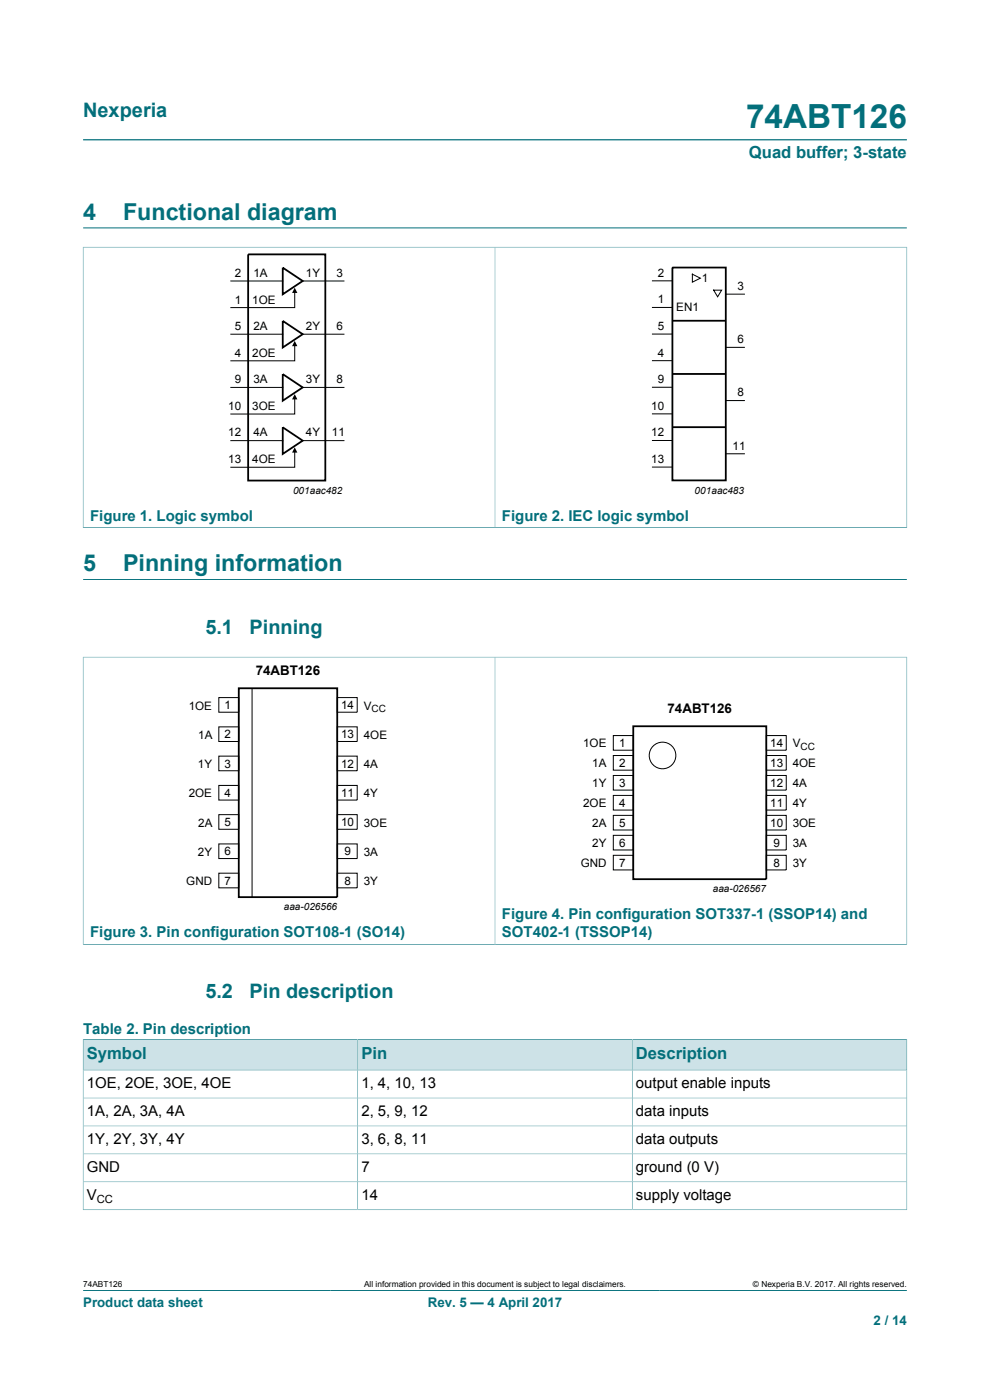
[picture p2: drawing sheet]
<svg xmlns="http://www.w3.org/2000/svg" width="210mm" height="297mm" viewBox="0 0 210 297" stroke-linecap="round" stroke-linejoin="round" font-family="sans-serif">
<g fill="none" stroke="#036f7b" stroke-width=".21">
<path d="M17.6 29.7h174.8M17.6 52.4h174.8M17.6 52.4v59.6M17.6 48.3h174.8M105 52.4v59.5M192.4 52.4v59.6M17.6 111.9h174.8M17.6 139.4h174.8M17.6 139.3v61.1M17.6 122.9h174.8M105 139.4v60.9M192.4 139.3v61.1"/>
<path d="M17.6 200.3h174.8M17.6 273.8h174.8"/>
</g>
<path d="M62.5 61l.6 1.2h-1.1zM62.5 72.3l.6 1.1h-1.1zM62.5 83.6l.6 1.1h-1.1zM62.5 94.9l.6 1.1h-1.1z" fill="#000"/>
<g fill="none" stroke="#000" stroke-width=".21">
<path d="M49 59.6h11M64.2 59.6h8.8M138.4 59.6h4.2M146.9 58.2l1.7 .8-1.7 .9zM49 70.9h11M62.5 61.9v3.4h-13.5M62.5 73.2v3.3h-13.5M64.2 70.9h8.8M138.4 65.2h4.2M138.4 76.5h4.2M138.4 70.9h4.2M151.4 61.6h1.7l-.9 1.4z"/>
<path d="M154 62.4h3.9M154 73.7h3.9M49 82.2h11M49 93.5h11M62.5 84.4v3.4h-13.5M62.5 95.7v3.4h-13.5M64.2 82.2h8.8M64.2 93.5h8.8M138.4 87.8h4.2M138.4 82.2h4.2M138.4 99.1h4.2M138.4 93.4h4.2"/>
<path d="M154 85h3.9M154 96.3h3.9M46.4 148h4.3v3.1h-4.3zM46.4 154.2h4.3v3.1h-4.3zM53.5 146v44.4M71.5 148h4.3v3.1h-4.3zM71.5 154.2h4.3v3.1h-4.3zM130.1 156h4.2v3.1h-4.2zM162.6 156h4.2v3.1h-4.2zM46.4 160.4h4.3v3.1h-4.3zM46.4 166.6h4.3v3.1h-4.3zM46.4 172.8h4.3v3.1h-4.3z"/>
<path d="M46.4 179h4.3v3.1h-4.3zM71.5 172.8h4.3v3.1h-4.3zM71.5 179h4.3v3.1h-4.3zM71.5 160.4h4.3v3.1h-4.3zM71.5 166.6h4.3v3.1h-4.3zM130.1 160.3h4.2v3.1h-4.2zM130.1 164.5h4.2v3.1h-4.2zM130.1 168.7h4.2v3.1h-4.2zM130.1 173h4.2v3.1h-4.2zM130.1 177.2h4.2v3.1h-4.2zM162.6 173h4.2v3.1h-4.2zM162.6 177.2h4.2v3.1h-4.2z"/>
<path d="M162.6 164.5h4.2v3.1h-4.2zM162.6 168.7h4.2v3.1h-4.2zM162.6 160.3h4.2v3.1h-4.2zM46.4 185.2h4.3v3.1h-4.3zM71.5 185.2h4.3v3.1h-4.3zM130.1 181.4h4.2v3.2h-4.2zM162.6 181.4h4.2v3.2h-4.2z"/>
<circle cx="140.5" cy="160.3" r="2.82"/>
</g>
<path d="M52.6 54h16.4v47.9h-16.4zM60 56.8l4.2 2.8-4.2 2.8zM142.6 56.8h11.4v45.1h-11.4zM60 68.1l4.2 2.8-4.2 2.8zM60 79.4l4.2 2.8-4.2 2.8zM142.6 68h11.4M142.6 79.3h11.4M60 90.7l4.2 2.8-4.2 2.8zM142.6 90.6h11.4M50.7 146h20.8v44.3h-20.9zM134.3 154.1h28.3v32.4h-28.3z" fill="none" stroke="#000" stroke-width=".38"/>
<path d="M17.7 220.6h58.1v6.3h-58.1z" fill="#cde2e7"/>
<path d="M17.6 220.4v6.6h58.3v-6.5h-58.3" fill="none" stroke="#036f7b" stroke-width=".21"/>
<path d="M75.9 220.6h58.1v6.3h-58.1z" fill="#cde2e7"/>
<path d="M75.9 220.5h58.2v6.5h-58.2z" fill="none" stroke="#036f7b" stroke-width=".21"/>
<path d="M134.2 220.6h58.1v6.3h-58.1z" fill="#cde2e7"/>
<path d="M17.6 232.9h174.8M17.6 238.9h174.8M75.9 227v29.6M192.4 220.4v36.3M192.4 227h-174.8v29.7M192.4 220.5h-58.3v36.1M17.6 256.6h174.8M17.6 244.8h174.8M17.6 250.7h174.8" fill="none" stroke="#036f7b" stroke-width=".21"/>
<text font-size="7.1" fill="#036f7b" x="158.3" y="27.2">74ABT126</text>
<g font-size="4.9" fill="#036f7b">
<text x="17.6" y="46.6">4</text>
<text x="26.1" y="46.6">Functional diagram</text>
<text x="17.6" y="121.2">5</text>
<text x="26.1" y="121.2">Pinning information</text>
</g>
<g font-size="4.2" fill="#036f7b">
<text x="17.6" y="24.8">Nexperia</text>
<text x="43.6" y="134.4">5.1</text>
<text x="52.9" y="134.4">Pinning</text>
<text x="43.6" y="211.7">5.2</text>
<text x="52.9" y="211.7">Pin description</text>
</g>
<g font-size="3.5" fill="#036f7b">
<text x="158.9" y="33.5">Quad buffer; 3-state</text>
<text x="18.4" y="224.7">Symbol</text>
<text x="76.7" y="224.7">Pin</text>
<text x="134.9" y="224.7">Description</text>
</g>
<g font-size="3.2" fill="#036f7b">
<text x="19.1" y="110.4">Figure 1. Logic symbol</text>
<text x="106.5" y="110.4">Figure 2. IEC logic symbol</text>
<text x="106.5" y="195">Figure 4. Pin configuration SOT337-1 (SSOP14) and</text>
<text x="19.1" y="198.8">Figure 3. Pin configuration SOT108-1 (SO14)</text>
<text x="106.5" y="198.8">SOT402-1 (TSSOP14)</text>
<text x="17.6" y="219.4">Table 2. Pin description</text>
</g>
<g font-size="3.2">
<text x="18.4" y="230.8">1OE, 2OE, 3OE, 4OE</text>
<text x="76.7" y="230.8">1, 4, 10, 13</text>
<text x="134.9" y="230.8">output enable inputs</text>
<text x="18.4" y="236.7">1A, 2A, 3A, 4A</text>
<text x="76.7" y="236.7">2, 5, 9, 12</text>
<text x="134.9" y="236.7">data inputs</text>
<text x="18.4" y="242.6">1Y, 2Y, 3Y, 4Y</text>
<text x="76.7" y="242.6">3, 6, 8, 11</text>
<text x="134.9" y="242.6">data outputs</text>
<text x="18.4" y="248.6">GND</text>
<text x="76.7" y="248.6">7</text>
<text x="134.9" y="248.6">ground (0 V)</text>
<text x="18.4" y="254.5">V</text>
<text x="76.7" y="254.5">14</text>
<text x="134.9" y="254.5">supply voltage</text>
</g>
<g font-size="2.8">
<text x="54.2" y="143.2">74ABT126</text>
<text x="141.6" y="151.2">74ABT126</text>
</g>
<g font-size="2.8" fill="#036f7b">
<text x="17.6" y="277.3">Product data sheet</text>
<text x="90.7" y="277.3">Rev. 5 — 4 April 2017</text>
<text x="185.3" y="281">2 / 14</text>
</g>
<g font-size="2.5">
<text x="49.8" y="58.7">2</text>
<text x="53.8" y="58.7">1A</text>
<text x="64.9" y="58.7">1Y</text>
<text x="71.4" y="58.7">3</text>
<text x="139.5" y="58.7">2</text>
<text x="148.9" y="59.8">1</text>
<text x="49.8" y="64.4">1</text>
<text x="53.5" y="64.4">1OE</text>
<text x="139.5" y="64.3">1</text>
<text x="156.4" y="61.5">3</text>
<text x="49.8" y="70">5</text>
<text x="53.8" y="70">2A</text>
<text x="64.9" y="70">2Y</text>
<text x="71.4" y="70">6</text>
<text x="139.5" y="70">5</text>
<text x="143.5" y="66.1">EN1</text>
<text x="49.8" y="75.6">4</text>
<text x="53.5" y="75.6">2OE</text>
<text x="139.5" y="75.6">4</text>
<text x="156.4" y="72.8">6</text>
<text x="49.8" y="81.3">9</text>
<text x="53.8" y="81.3">3A</text>
<text x="64.9" y="81.3">3Y</text>
<text x="71.4" y="81.3">8</text>
<text x="139.5" y="81.3">9</text>
<text x="48.4" y="86.9">10</text>
<text x="53.5" y="86.9">3OE</text>
<text x="138.1" y="86.9">10</text>
<text x="156.4" y="84.1">8</text>
<text x="48.4" y="92.6">12</text>
<text x="53.8" y="92.6">4A</text>
<text x="64.9" y="92.6">4Y</text>
<text x="70.4" y="92.6">11</text>
<text x="138.1" y="92.5">12</text>
<text x="155.4" y="95.4">11</text>
<text x="48.4" y="98.2">13</text>
<text x="53.5" y="98.2">4OE</text>
<text x="138.1" y="98.2">13</text>
<text x="40" y="150.5">1OE</text>
<text x="47.6" y="150.4">1</text>
<text x="72.3" y="150.4">14</text>
<text x="77.2" y="150.5">V</text>
<text x="42.1" y="156.7">1A</text>
<text x="47.6" y="156.6">2</text>
<text x="72.3" y="156.6">13</text>
<text x="77.2" y="156.7">4OE</text>
<text x="123.7" y="158.5">1OE</text>
<text x="131.3" y="158.5">1</text>
<text x="163.4" y="158.5">14</text>
<text x="168.2" y="158.5">V</text>
<text x="42" y="162.9">1Y</text>
<text x="47.6" y="162.8">3</text>
<text x="72.3" y="162.8">12</text>
<text x="77.2" y="162.9">4A</text>
<text x="125.6" y="162.8">1A</text>
<text x="125.6" y="167">1Y</text>
<text x="131.3" y="162.7">2</text>
<text x="131.3" y="167">3</text>
<text x="163.4" y="167">12</text>
<text x="163.4" y="162.7">13</text>
<text x="168.2" y="162.8">4OE</text>
<text x="168.2" y="167">4A</text>
<text x="40" y="169.1">2OE</text>
<text x="47.6" y="169.1">4</text>
<text x="72.3" y="169.1">11</text>
<text x="77.2" y="169.1">4Y</text>
<text x="123.7" y="171.2">2OE</text>
<text x="131.3" y="171.2">4</text>
<text x="163.4" y="171.2">11</text>
<text x="168.2" y="171.2">4Y</text>
<text x="42.1" y="175.4">2A</text>
<text x="47.6" y="175.3">5</text>
<text x="72.3" y="175.3">10</text>
<text x="77.2" y="175.4">3OE</text>
<text x="125.6" y="175.5">2A</text>
<text x="125.6" y="179.7">2Y</text>
<text x="131.3" y="175.4">5</text>
<text x="131.3" y="179.7">6</text>
<text x="163.4" y="175.4">10</text>
<text x="164.1" y="179.7">9</text>
<text x="168.2" y="175.5">3OE</text>
<text x="168.2" y="179.7">3A</text>
<text x="42" y="181.5">2Y</text>
<text x="47.6" y="181.4">6</text>
<text x="73" y="181.4">9</text>
<text x="77.2" y="181.5">3A</text>
<text x="123.2" y="183.9">GND</text>
<text x="131.3" y="183.9">7</text>
<text x="164.1" y="183.9">8</text>
<text x="168.2" y="183.9">3Y</text>
<text x="39.5" y="187.7">GND</text>
<text x="47.6" y="187.7">7</text>
<text x="73" y="187.7">8</text>
<text x="77.2" y="187.7">3Y</text>
</g>
<text font-size="2.4" x="20.5" y="255.1">CC</text>
<g font-size="2.1">
<text x="62.2" y="104.7">001aac482</text>
<text x="147.3" y="104.7">001aac483</text>
<text x="78.8" y="151">CC</text>
<text x="169.8" y="159">CC</text>
<text x="151.2" y="189.3">aaa-026567</text>
<text x="60.2" y="193.1">aaa-026566</text>
</g>
<g font-size="1.8">
<text x="17.6" y="273.1">74ABT126</text>
<text x="77.2" y="273.1">All information provided in this document is subject to legal disclaimers.</text>
<text x="159.7" y="273.1">© Nexperia B.V. 2017. All rights reserved.</text>
</g>
</svg>
